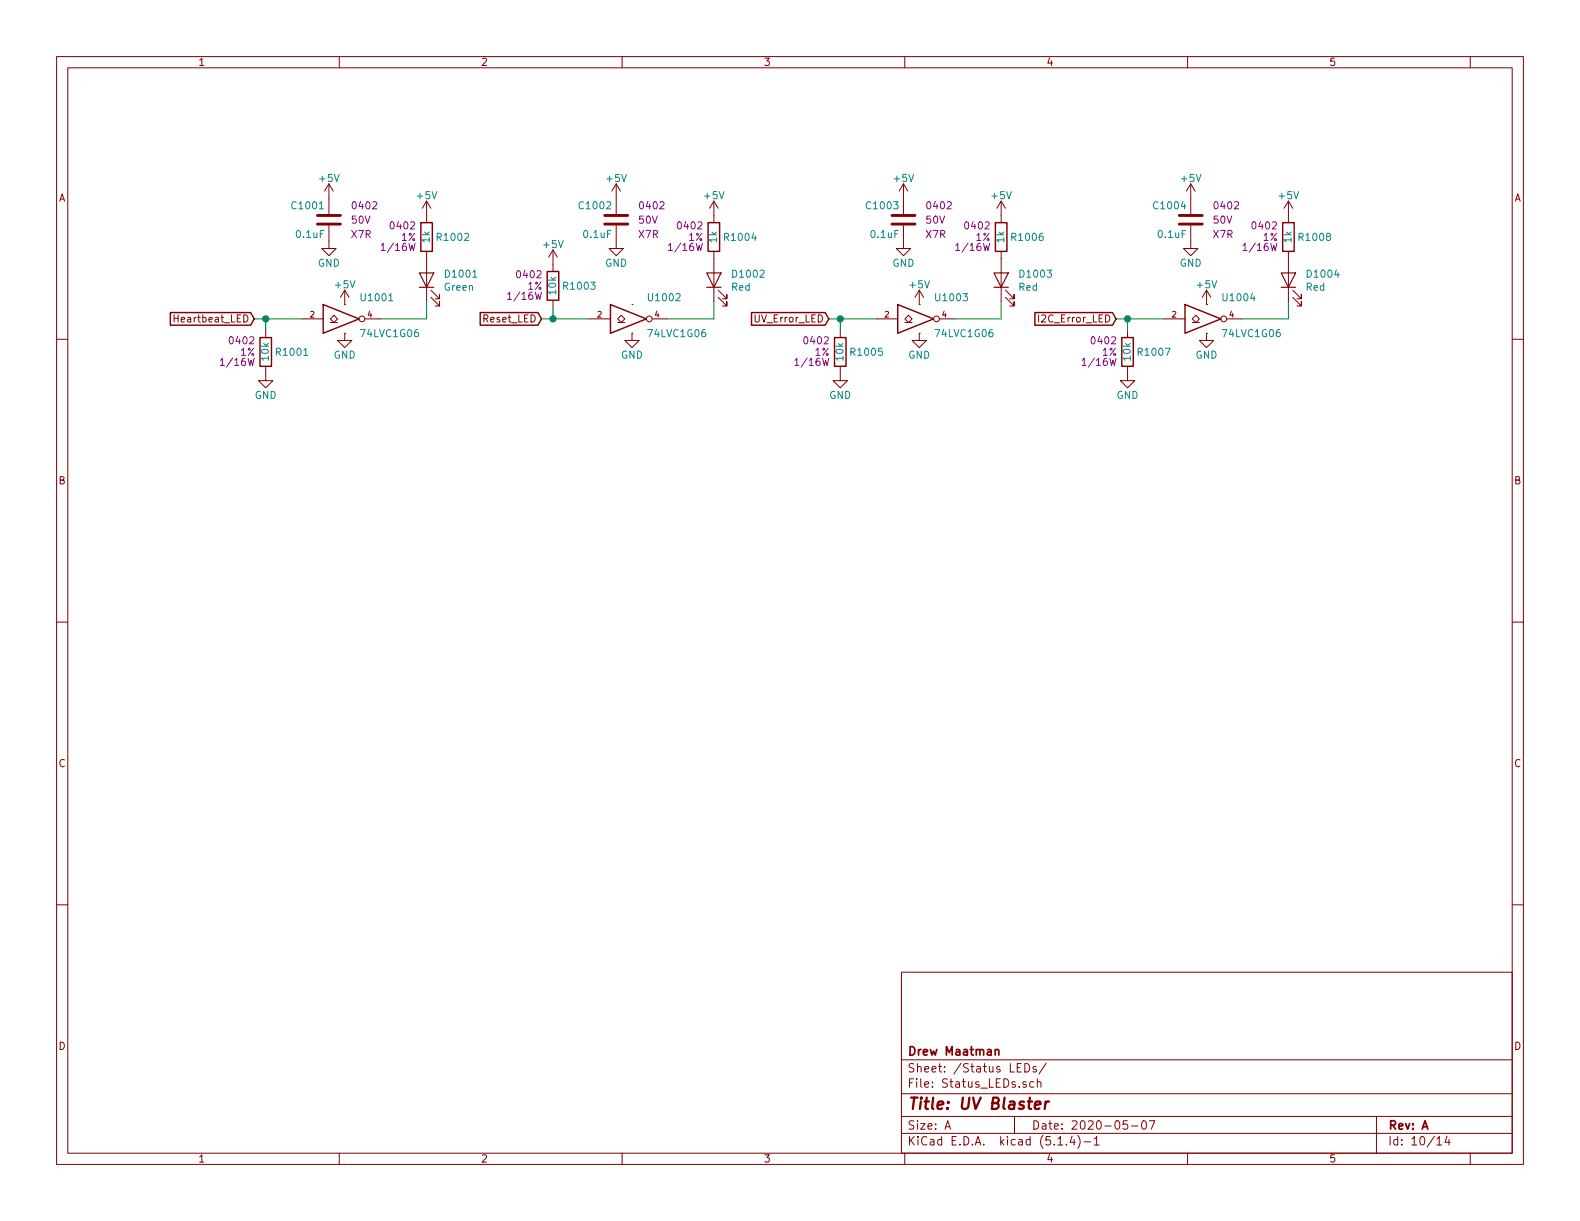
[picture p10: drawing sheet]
EESchema Schematic File Version 4
LIBS:UV_Blaster-cache
EELAYER 30 0
EELAYER END
$Descr A 11000 8500
encoding utf-8
Sheet 10 14
Title "UV Blaster"
Date "2020-05-07"
Rev "A"
Comp "Drew Maatman"
Comment1 ""
Comment2 ""
Comment3 ""
Comment4 ""
$EndDescr
$Comp
L Custom_Library:C_Custom C?
U 1 1
P 2290 1530
AR Path="/5BAAE1F3/5CB7B3FF" Ref="C?"  Part="1" 
AR Path="/5BAAE1CB/5CB7B3FF" Ref="C?"  Part="1" 
AR Path="/5BE48F98/5CB7B3FF" Ref="C?"  Part="1" 
AR Path="/5CAD2D97/5CB7B3FF" Ref="C?"  Part="1" 
AR Path="/5CB7A8BC/5CB7B3FF" Ref="C?"  Part="1" 
AR Path="/5E93E000/5CB7B3FF" Ref="C?"  Part="1" 
AR Path="/5E9E1E02/5CB7B3FF" Ref="C1001"  Part="1" 
F 0 "C1001" H 2315 1630 50  0000 L CNN
F 1 "0.1uF" H 2315 1430 50  0000 L CNN
F 2 "Capacitors_SMD:C_0402" H 2328 1380 50  0001 C CNN
F 3 "" H 2315 1630 50  0001 C CNN
F 4 "490-10701-1-ND" H 2715 2030 60  0001 C CNN "Digi-Key PN"
F 5 "0402" H 2140 1630 50  0000 R CNN "display_footprint"
F 6 "50V" H 2140 1530 50  0000 R CNN "Voltage"
F 7 "X7R" H 2140 1430 50  0000 R CNN "Dielectric"
	1    2290 1530
	-1   0    0    -1  
$EndComp
$Comp
L Device:LED D?
U 1 1
P 2970 1950
AR Path="/5BB844FD/5CB7B425" Ref="D?"  Part="1" 
AR Path="/5BF346B3/5CB7B425" Ref="D?"  Part="1" 
AR Path="/5BAAE1F3/5CB7B425" Ref="D?"  Part="1" 
AR Path="/5CAD2D97/5CB7B425" Ref="D?"  Part="1" 
AR Path="/5CB7A8BC/5CB7B425" Ref="D?"  Part="1" 
AR Path="/5E93E000/5CB7B425" Ref="D?"  Part="1" 
AR Path="/5E9E1E02/5CB7B425" Ref="D1001"  Part="1" 
F 0 "D1001" V 3009 1833 50  0000 R CNN
F 1 "Green" V 2918 1833 50  0000 R CNN
F 2 "LEDs:LED_0402" H 2970 1950 50  0001 C CNN
F 3 "~" H 2970 1950 50  0001 C CNN
F 4 "754-1815-1-ND" H -2190 -4370 50  0001 C CNN "Digi-Key PN"
	1    2970 1950
	0    -1   -1   0   
$EndComp
Wire Wire Line
	2650 2220 2970 2220
Wire Wire Line
	2970 2220 2970 2100
$Comp
L Custom_Library:R_Custom R?
U 1 1
P 2970 1650
AR Path="/5BAAE1F3/5CB7B42F" Ref="R?"  Part="1" 
AR Path="/5BAAE1DC/5CB7B42F" Ref="R?"  Part="1" 
AR Path="/5BAAE16C/5CB7B42F" Ref="R?"  Part="1" 
AR Path="/5BB844FD/5CB7B42F" Ref="R?"  Part="1" 
AR Path="/5BF346B3/5CB7B42F" Ref="R?"  Part="1" 
AR Path="/5CAD2D97/5CB7B42F" Ref="R?"  Part="1" 
AR Path="/5CB7A8BC/5CB7B42F" Ref="R?"  Part="1" 
AR Path="/5E93E000/5CB7B42F" Ref="R?"  Part="1" 
AR Path="/5E9E1E02/5CB7B42F" Ref="R1002"  Part="1" 
F 0 "R1002" H 2910 1650 50  0000 R CNN
F 1 "1k" V 2970 1650 50  0000 C CNN
F 2 "Resistors_SMD:R_0402" H 2970 1650 50  0001 C CNN
F 3 "" H 2970 1650 50  0001 C CNN
F 4 "0402" H 3040 1730 50  0000 L CNN "display_footprint"
F 5 "1%" H 3040 1650 50  0000 L CNN "Tolerance"
F 6 "1/16W" H 3040 1580 50  0000 L CNN "Wattage"
F 7 "P1.00KLCT-ND" H 3270 2050 60  0001 C CNN "Digi-Key PN"
	1    2970 1650
	-1   0    0    -1  
$EndComp
$Comp
L power:GND #PWR01003
U 1 1
P 2290 1680
F 0 "#PWR01003" H 2290 1430 50  0001 C CNN
F 1 "GND" H 2290 1530 50  0000 C CNN
F 2 "" H 2290 1680 50  0001 C CNN
F 3 "" H 2290 1680 50  0001 C CNN
	1    2290 1680
	1    0    0    -1  
$EndComp
$Comp
L Custom_Library:R_Custom R?
U 1 1
P 1850 2450
AR Path="/5BAAE1F3/5CB82E90" Ref="R?"  Part="1" 
AR Path="/5BAAE1DC/5CB82E90" Ref="R?"  Part="1" 
AR Path="/5BAAE16C/5CB82E90" Ref="R?"  Part="1" 
AR Path="/5BB844FD/5CB82E90" Ref="R?"  Part="1" 
AR Path="/5BF346B3/5CB82E90" Ref="R?"  Part="1" 
AR Path="/5CAD2D97/5CB82E90" Ref="R?"  Part="1" 
AR Path="/5CB7A8BC/5CB82E90" Ref="R?"  Part="1" 
AR Path="/5E93E000/5CB82E90" Ref="R?"  Part="1" 
AR Path="/5E9E1E02/5CB82E90" Ref="R1001"  Part="1" 
F 0 "R1001" H 1790 2450 50  0000 R CNN
F 1 "10k" V 1850 2450 50  0000 C CNN
F 2 "Resistors_SMD:R_0402" H 1850 2450 50  0001 C CNN
F 3 "" H 1850 2450 50  0001 C CNN
F 4 "0402" H 1920 2530 50  0000 L CNN "display_footprint"
F 5 "1%" H 1920 2450 50  0000 L CNN "Tolerance"
F 6 "1/16W" H 1920 2380 50  0000 L CNN "Wattage"
F 7 "541-3959-1-ND" H 1850 2450 50  0001 C CNN "Digi-Key PN"
	1    1850 2450
	-1   0    0    -1  
$EndComp
$Comp
L power:GND #PWR01001
U 1 1
P 1850 2600
F 0 "#PWR01001" H 1850 2350 50  0001 C CNN
F 1 "GND" H 1850 2450 50  0000 C CNN
F 2 "" H 1850 2600 50  0001 C CNN
F 3 "" H 1850 2600 50  0001 C CNN
	1    1850 2600
	1    0    0    -1  
$EndComp
Wire Wire Line
	2100 2220 1850 2220
Wire Wire Line
	1850 2220 1850 2300
Text GLabel 1770 2220 0    50   Input ~ 0
Heartbeat_LED
Wire Wire Line
	1770 2220 1850 2220
Connection ~ 1850 2220
$Comp
L Custom_Library:C_Custom C?
U 1 1
P 4290 1530
AR Path="/5BAAE1F3/5CBCC6CB" Ref="C?"  Part="1" 
AR Path="/5BAAE1CB/5CBCC6CB" Ref="C?"  Part="1" 
AR Path="/5BE48F98/5CBCC6CB" Ref="C?"  Part="1" 
AR Path="/5CAD2D97/5CBCC6CB" Ref="C?"  Part="1" 
AR Path="/5CB7A8BC/5CBCC6CB" Ref="C?"  Part="1" 
AR Path="/5E93E000/5CBCC6CB" Ref="C?"  Part="1" 
AR Path="/5E9E1E02/5CBCC6CB" Ref="C1002"  Part="1" 
F 0 "C1002" H 4315 1630 50  0000 L CNN
F 1 "0.1uF" H 4315 1430 50  0000 L CNN
F 2 "Capacitors_SMD:C_0402" H 4328 1380 50  0001 C CNN
F 3 "" H 4315 1630 50  0001 C CNN
F 4 "490-10701-1-ND" H 4715 2030 60  0001 C CNN "Digi-Key PN"
F 5 "0402" H 4140 1630 50  0000 R CNN "display_footprint"
F 6 "50V" H 4140 1530 50  0000 R CNN "Voltage"
F 7 "X7R" H 4140 1430 50  0000 R CNN "Dielectric"
	1    4290 1530
	-1   0    0    -1  
$EndComp
$Comp
L Device:LED D?
U 1 1
P 4970 1950
AR Path="/5BB844FD/5CBCC6E1" Ref="D?"  Part="1" 
AR Path="/5BF346B3/5CBCC6E1" Ref="D?"  Part="1" 
AR Path="/5BAAE1F3/5CBCC6E1" Ref="D?"  Part="1" 
AR Path="/5CAD2D97/5CBCC6E1" Ref="D?"  Part="1" 
AR Path="/5CB7A8BC/5CBCC6E1" Ref="D?"  Part="1" 
AR Path="/5E93E000/5CBCC6E1" Ref="D?"  Part="1" 
AR Path="/5E9E1E02/5CBCC6E1" Ref="D1002"  Part="1" 
F 0 "D1002" V 5009 1833 50  0000 R CNN
F 1 "Red" V 4918 1833 50  0000 R CNN
F 2 "LEDs:LED_0402" H 4970 1950 50  0001 C CNN
F 3 "~" H 4970 1950 50  0001 C CNN
F 4 "754-1812-1-ND" H 4970 1950 50  0001 C CNN "Digi-Key PN"
	1    4970 1950
	0    -1   -1   0   
$EndComp
Wire Wire Line
	4650 2220 4970 2220
Wire Wire Line
	4970 2220 4970 2100
$Comp
L Custom_Library:R_Custom R?
U 1 1
P 4970 1650
AR Path="/5BAAE1F3/5CBCC6F1" Ref="R?"  Part="1" 
AR Path="/5BAAE1DC/5CBCC6F1" Ref="R?"  Part="1" 
AR Path="/5BAAE16C/5CBCC6F1" Ref="R?"  Part="1" 
AR Path="/5BB844FD/5CBCC6F1" Ref="R?"  Part="1" 
AR Path="/5BF346B3/5CBCC6F1" Ref="R?"  Part="1" 
AR Path="/5CAD2D97/5CBCC6F1" Ref="R?"  Part="1" 
AR Path="/5CB7A8BC/5CBCC6F1" Ref="R?"  Part="1" 
AR Path="/5E93E000/5CBCC6F1" Ref="R?"  Part="1" 
AR Path="/5E9E1E02/5CBCC6F1" Ref="R1004"  Part="1" 
F 0 "R1004" H 4910 1650 50  0000 R CNN
F 1 "1k" V 4970 1650 50  0000 C CNN
F 2 "Resistors_SMD:R_0402" H 4970 1650 50  0001 C CNN
F 3 "" H 4970 1650 50  0001 C CNN
F 4 "0402" H 5040 1730 50  0000 L CNN "display_footprint"
F 5 "1%" H 5040 1650 50  0000 L CNN "Tolerance"
F 6 "1/16W" H 5040 1580 50  0000 L CNN "Wattage"
F 7 "P1.00KLCT-ND" H 5270 2050 60  0001 C CNN "Digi-Key PN"
	1    4970 1650
	-1   0    0    -1  
$EndComp
$Comp
L power:GND #PWR01009
U 1 1
P 4290 1680
F 0 "#PWR01009" H 4290 1430 50  0001 C CNN
F 1 "GND" H 4290 1530 50  0000 C CNN
F 2 "" H 4290 1680 50  0001 C CNN
F 3 "" H 4290 1680 50  0001 C CNN
	1    4290 1680
	1    0    0    -1  
$EndComp
$Comp
L Custom_Library:R_Custom R?
U 1 1
P 3850 1990
AR Path="/5BAAE1F3/5CBCC731" Ref="R?"  Part="1" 
AR Path="/5BAAE1DC/5CBCC731" Ref="R?"  Part="1" 
AR Path="/5BAAE16C/5CBCC731" Ref="R?"  Part="1" 
AR Path="/5BB844FD/5CBCC731" Ref="R?"  Part="1" 
AR Path="/5BF346B3/5CBCC731" Ref="R?"  Part="1" 
AR Path="/5CAD2D97/5CBCC731" Ref="R?"  Part="1" 
AR Path="/5CB7A8BC/5CBCC731" Ref="R?"  Part="1" 
AR Path="/5E93E000/5CBCC731" Ref="R?"  Part="1" 
AR Path="/5E9E1E02/5CBCC731" Ref="R1003"  Part="1" 
F 0 "R1003" H 3790 1990 50  0000 R CNN
F 1 "10k" V 3850 1990 50  0000 C CNN
F 2 "Resistors_SMD:R_0402" H 3850 1990 50  0001 C CNN
F 3 "" H 3850 1990 50  0001 C CNN
F 4 "0402" H 3920 2070 50  0000 L CNN "display_footprint"
F 5 "1%" H 3920 1990 50  0000 L CNN "Tolerance"
F 6 "1/16W" H 3920 1920 50  0000 L CNN "Wattage"
F 7 "541-3959-1-ND" H 3850 1990 50  0001 C CNN "Digi-Key PN"
	1    3850 1990
	-1   0    0    -1  
$EndComp
Text GLabel 3770 2220 0    50   Input ~ 0
Reset_LED
Wire Wire Line
	3770 2220 3850 2220
Wire Wire Line
	3850 2140 3850 2220
Connection ~ 3850 2220
Wire Wire Line
	3850 2220 4100 2220
$Comp
L power:GND #PWR01005
U 1 1
P 2400 2320
F 0 "#PWR01005" H 2400 2070 50  0001 C CNN
F 1 "GND" H 2400 2170 50  0000 C CNN
F 2 "" H 2400 2320 50  0001 C CNN
F 3 "" H 2400 2320 50  0001 C CNN
	1    2400 2320
	1    0    0    -1  
$EndComp
$Comp
L power:GND #PWR01010
U 1 1
P 4400 2320
F 0 "#PWR01010" H 4400 2070 50  0001 C CNN
F 1 "GND" H 4400 2170 50  0000 C CNN
F 2 "" H 4400 2320 50  0001 C CNN
F 3 "" H 4400 2320 50  0001 C CNN
	1    4400 2320
	1    0    0    -1  
$EndComp
$Comp
L Custom_Library:74LVC1G06_Power U1001
U 1 1
P 2400 2220
F 0 "U1001" H 2500 2370 50  0000 L CNN
F 1 "74LVC1G06" H 2500 2120 50  0000 L CNN
F 2 "TO_SOT_Packages_SMD:SOT-353_SC-70-5" H 2400 2270 50  0001 C CNN
F 3 "http://www.ti.com/lit/ds/symlink/sn74lvc1g06.pdf" H 2400 2220 50  0001 C CNN
F 4 "296-8484-1-ND" H 2400 2220 50  0001 C CNN "Digi-Key PN"
	1    2400 2220
	1    0    0    -1  
$EndComp
$Comp
L Custom_Library:74LVC1G06_Power U1002
U 1 1
P 4400 2220
F 0 "U1002" H 4500 2370 50  0000 L CNN
F 1 "74LVC1G06" H 4500 2120 50  0000 L CNN
F 2 "TO_SOT_Packages_SMD:SOT-353_SC-70-5" H 4400 2270 50  0001 C CNN
F 3 "http://www.ti.com/lit/ds/symlink/sn74lvc1g06.pdf" H 4400 2220 50  0001 C CNN
F 4 "296-8484-1-ND" H 4400 2220 50  0001 C CNN "Digi-Key PN"
	1    4400 2220
	1    0    0    -1  
$EndComp
$Comp
L power:+5V #PWR01004
U 1 1
P 2400 2120
F 0 "#PWR01004" H 2400 1970 50  0001 C CNN
F 1 "+5V" H 2400 2260 50  0000 C CNN
F 2 "" H 2400 2120 50  0001 C CNN
F 3 "" H 2400 2120 50  0001 C CNN
	1    2400 2120
	1    0    0    -1  
$EndComp
$Comp
L power:+5V #PWR01002
U 1 1
P 2290 1380
F 0 "#PWR01002" H 2290 1230 50  0001 C CNN
F 1 "+5V" H 2290 1520 50  0000 C CNN
F 2 "" H 2290 1380 50  0001 C CNN
F 3 "" H 2290 1380 50  0001 C CNN
	1    2290 1380
	1    0    0    -1  
$EndComp
$Comp
L power:+5V #PWR01006
U 1 1
P 2970 1500
F 0 "#PWR01006" H 2970 1350 50  0001 C CNN
F 1 "+5V" H 2970 1640 50  0000 C CNN
F 2 "" H 2970 1500 50  0001 C CNN
F 3 "" H 2970 1500 50  0001 C CNN
	1    2970 1500
	1    0    0    -1  
$EndComp
$Comp
L power:+5V #PWR01007
U 1 1
P 3850 1840
F 0 "#PWR01007" H 3850 1690 50  0001 C CNN
F 1 "+5V" H 3850 1980 50  0000 C CNN
F 2 "" H 3850 1840 50  0001 C CNN
F 3 "" H 3850 1840 50  0001 C CNN
	1    3850 1840
	1    0    0    -1  
$EndComp
$Comp
L power:+5V #PWR01008
U 1 1
P 4290 1380
F 0 "#PWR01008" H 4290 1230 50  0001 C CNN
F 1 "+5V" H 4290 1520 50  0000 C CNN
F 2 "" H 4290 1380 50  0001 C CNN
F 3 "" H 4290 1380 50  0001 C CNN
	1    4290 1380
	1    0    0    -1  
$EndComp
$Comp
L power:+5V #PWR01011
U 1 1
P 4970 1500
F 0 "#PWR01011" H 4970 1350 50  0001 C CNN
F 1 "+5V" H 4970 1640 50  0000 C CNN
F 2 "" H 4970 1500 50  0001 C CNN
F 3 "" H 4970 1500 50  0001 C CNN
	1    4970 1500
	1    0    0    -1  
$EndComp
$Comp
L Custom_Library:C_Custom C?
U 1 1
P 6290 1530
AR Path="/5BAAE1F3/5EB640CB" Ref="C?"  Part="1" 
AR Path="/5BAAE1CB/5EB640CB" Ref="C?"  Part="1" 
AR Path="/5BE48F98/5EB640CB" Ref="C?"  Part="1" 
AR Path="/5CAD2D97/5EB640CB" Ref="C?"  Part="1" 
AR Path="/5CB7A8BC/5EB640CB" Ref="C?"  Part="1" 
AR Path="/5E93E000/5EB640CB" Ref="C?"  Part="1" 
AR Path="/5E9E1E02/5EB640CB" Ref="C1003"  Part="1" 
F 0 "C1003" H 6315 1630 50  0000 L CNN
F 1 "0.1uF" H 6315 1430 50  0000 L CNN
F 2 "Capacitors_SMD:C_0402" H 6328 1380 50  0001 C CNN
F 3 "" H 6315 1630 50  0001 C CNN
F 4 "490-10701-1-ND" H 6715 2030 60  0001 C CNN "Digi-Key PN"
F 5 "0402" H 6140 1630 50  0000 R CNN "display_footprint"
F 6 "50V" H 6140 1530 50  0000 R CNN "Voltage"
F 7 "X7R" H 6140 1430 50  0000 R CNN "Dielectric"
	1    6290 1530
	-1   0    0    -1  
$EndComp
Wire Wire Line
	6650 2220 6970 2220
Wire Wire Line
	6970 2220 6970 2100
$Comp
L Custom_Library:R_Custom R?
U 1 1
P 6970 1650
AR Path="/5BAAE1F3/5EB640E6" Ref="R?"  Part="1" 
AR Path="/5BAAE1DC/5EB640E6" Ref="R?"  Part="1" 
AR Path="/5BAAE16C/5EB640E6" Ref="R?"  Part="1" 
AR Path="/5BB844FD/5EB640E6" Ref="R?"  Part="1" 
AR Path="/5BF346B3/5EB640E6" Ref="R?"  Part="1" 
AR Path="/5CAD2D97/5EB640E6" Ref="R?"  Part="1" 
AR Path="/5CB7A8BC/5EB640E6" Ref="R?"  Part="1" 
AR Path="/5E93E000/5EB640E6" Ref="R?"  Part="1" 
AR Path="/5E9E1E02/5EB640E6" Ref="R1006"  Part="1" 
F 0 "R1006" H 6910 1650 50  0000 R CNN
F 1 "1k" V 6970 1650 50  0000 C CNN
F 2 "Resistors_SMD:R_0402" H 6970 1650 50  0001 C CNN
F 3 "" H 6970 1650 50  0001 C CNN
F 4 "0402" H 7040 1730 50  0000 L CNN "display_footprint"
F 5 "1%" H 7040 1650 50  0000 L CNN "Tolerance"
F 6 "1/16W" H 7040 1580 50  0000 L CNN "Wattage"
F 7 "P1.00KLCT-ND" H 7270 2050 60  0001 C CNN "Digi-Key PN"
	1    6970 1650
	-1   0    0    -1  
$EndComp
$Comp
L power:GND #PWR01014
U 1 1
P 6290 1680
F 0 "#PWR01014" H 6290 1430 50  0001 C CNN
F 1 "GND" H 6290 1530 50  0000 C CNN
F 2 "" H 6290 1680 50  0001 C CNN
F 3 "" H 6290 1680 50  0001 C CNN
	1    6290 1680
	1    0    0    -1  
$EndComp
$Comp
L Custom_Library:R_Custom R?
U 1 1
P 5850 2450
AR Path="/5BAAE1F3/5EB640FE" Ref="R?"  Part="1" 
AR Path="/5BAAE1DC/5EB640FE" Ref="R?"  Part="1" 
AR Path="/5BAAE16C/5EB640FE" Ref="R?"  Part="1" 
AR Path="/5BB844FD/5EB640FE" Ref="R?"  Part="1" 
AR Path="/5BF346B3/5EB640FE" Ref="R?"  Part="1" 
AR Path="/5CAD2D97/5EB640FE" Ref="R?"  Part="1" 
AR Path="/5CB7A8BC/5EB640FE" Ref="R?"  Part="1" 
AR Path="/5E93E000/5EB640FE" Ref="R?"  Part="1" 
AR Path="/5E9E1E02/5EB640FE" Ref="R1005"  Part="1" 
F 0 "R1005" H 5790 2450 50  0000 R CNN
F 1 "10k" V 5850 2450 50  0000 C CNN
F 2 "Resistors_SMD:R_0402" H 5850 2450 50  0001 C CNN
F 3 "" H 5850 2450 50  0001 C CNN
F 4 "0402" H 5920 2530 50  0000 L CNN "display_footprint"
F 5 "1%" H 5920 2450 50  0000 L CNN "Tolerance"
F 6 "1/16W" H 5920 2380 50  0000 L CNN "Wattage"
F 7 "541-3959-1-ND" H 5850 2450 50  0001 C CNN "Digi-Key PN"
	1    5850 2450
	-1   0    0    -1  
$EndComp
$Comp
L power:GND #PWR01012
U 1 1
P 5850 2600
F 0 "#PWR01012" H 5850 2350 50  0001 C CNN
F 1 "GND" H 5850 2450 50  0000 C CNN
F 2 "" H 5850 2600 50  0001 C CNN
F 3 "" H 5850 2600 50  0001 C CNN
	1    5850 2600
	1    0    0    -1  
$EndComp
Wire Wire Line
	6100 2220 5850 2220
Wire Wire Line
	5850 2220 5850 2300
Text GLabel 5770 2220 0    50   Input ~ 0
UV_Error_LED
Wire Wire Line
	5770 2220 5850 2220
Connection ~ 5850 2220
$Comp
L power:GND #PWR01016
U 1 1
P 6400 2320
F 0 "#PWR01016" H 6400 2070 50  0001 C CNN
F 1 "GND" H 6400 2170 50  0000 C CNN
F 2 "" H 6400 2320 50  0001 C CNN
F 3 "" H 6400 2320 50  0001 C CNN
	1    6400 2320
	1    0    0    -1  
$EndComp
$Comp
L Custom_Library:74LVC1G06_Power U1003
U 1 1
P 6400 2220
F 0 "U1003" H 6500 2370 50  0000 L CNN
F 1 "74LVC1G06" H 6500 2120 50  0000 L CNN
F 2 "TO_SOT_Packages_SMD:SOT-353_SC-70-5" H 6400 2270 50  0001 C CNN
F 3 "http://www.ti.com/lit/ds/symlink/sn74lvc1g06.pdf" H 6400 2220 50  0001 C CNN
F 4 "296-8484-1-ND" H 6400 2220 50  0001 C CNN "Digi-Key PN"
	1    6400 2220
	1    0    0    -1  
$EndComp
$Comp
L power:+5V #PWR01015
U 1 1
P 6400 2120
F 0 "#PWR01015" H 6400 1970 50  0001 C CNN
F 1 "+5V" H 6400 2260 50  0000 C CNN
F 2 "" H 6400 2120 50  0001 C CNN
F 3 "" H 6400 2120 50  0001 C CNN
	1    6400 2120
	1    0    0    -1  
$EndComp
$Comp
L power:+5V #PWR01013
U 1 1
P 6290 1380
F 0 "#PWR01013" H 6290 1230 50  0001 C CNN
F 1 "+5V" H 6290 1520 50  0000 C CNN
F 2 "" H 6290 1380 50  0001 C CNN
F 3 "" H 6290 1380 50  0001 C CNN
	1    6290 1380
	1    0    0    -1  
$EndComp
$Comp
L power:+5V #PWR01017
U 1 1
P 6970 1500
F 0 "#PWR01017" H 6970 1350 50  0001 C CNN
F 1 "+5V" H 6970 1640 50  0000 C CNN
F 2 "" H 6970 1500 50  0001 C CNN
F 3 "" H 6970 1500 50  0001 C CNN
	1    6970 1500
	1    0    0    -1  
$EndComp
$Comp
L Device:LED D?
U 1 1
P 6970 1950
AR Path="/5BB844FD/5EB6B840" Ref="D?"  Part="1" 
AR Path="/5BF346B3/5EB6B840" Ref="D?"  Part="1" 
AR Path="/5BAAE1F3/5EB6B840" Ref="D?"  Part="1" 
AR Path="/5CAD2D97/5EB6B840" Ref="D?"  Part="1" 
AR Path="/5CB7A8BC/5EB6B840" Ref="D?"  Part="1" 
AR Path="/5E93E000/5EB6B840" Ref="D?"  Part="1" 
AR Path="/5E9E1E02/5EB6B840" Ref="D1003"  Part="1" 
F 0 "D1003" V 7009 1833 50  0000 R CNN
F 1 "Red" V 6918 1833 50  0000 R CNN
F 2 "LEDs:LED_0402" H 6970 1950 50  0001 C CNN
F 3 "~" H 6970 1950 50  0001 C CNN
F 4 "754-1812-1-ND" H 6970 1950 50  0001 C CNN "Digi-Key PN"
	1    6970 1950
	0    -1   -1   0   
$EndComp
$Comp
L Custom_Library:C_Custom C?
U 1 1
P 8290 1530
AR Path="/5BAAE1F3/5EB6D1C1" Ref="C?"  Part="1" 
AR Path="/5BAAE1CB/5EB6D1C1" Ref="C?"  Part="1" 
AR Path="/5BE48F98/5EB6D1C1" Ref="C?"  Part="1" 
AR Path="/5CAD2D97/5EB6D1C1" Ref="C?"  Part="1" 
AR Path="/5CB7A8BC/5EB6D1C1" Ref="C?"  Part="1" 
AR Path="/5E93E000/5EB6D1C1" Ref="C?"  Part="1" 
AR Path="/5E9E1E02/5EB6D1C1" Ref="C1004"  Part="1" 
F 0 "C1004" H 8315 1630 50  0000 L CNN
F 1 "0.1uF" H 8315 1430 50  0000 L CNN
F 2 "Capacitors_SMD:C_0402" H 8328 1380 50  0001 C CNN
F 3 "" H 8315 1630 50  0001 C CNN
F 4 "490-10701-1-ND" H 8715 2030 60  0001 C CNN "Digi-Key PN"
F 5 "0402" H 8140 1630 50  0000 R CNN "display_footprint"
F 6 "50V" H 8140 1530 50  0000 R CNN "Voltage"
F 7 "X7R" H 8140 1430 50  0000 R CNN "Dielectric"
	1    8290 1530
	-1   0    0    -1  
$EndComp
Wire Wire Line
	8650 2220 8970 2220
Wire Wire Line
	8970 2220 8970 2100
$Comp
L Custom_Library:R_Custom R?
U 1 1
P 8970 1650
AR Path="/5BAAE1F3/5EB6D1D1" Ref="R?"  Part="1" 
AR Path="/5BAAE1DC/5EB6D1D1" Ref="R?"  Part="1" 
AR Path="/5BAAE16C/5EB6D1D1" Ref="R?"  Part="1" 
AR Path="/5BB844FD/5EB6D1D1" Ref="R?"  Part="1" 
AR Path="/5BF346B3/5EB6D1D1" Ref="R?"  Part="1" 
AR Path="/5CAD2D97/5EB6D1D1" Ref="R?"  Part="1" 
AR Path="/5CB7A8BC/5EB6D1D1" Ref="R?"  Part="1" 
AR Path="/5E93E000/5EB6D1D1" Ref="R?"  Part="1" 
AR Path="/5E9E1E02/5EB6D1D1" Ref="R1008"  Part="1" 
F 0 "R1008" H 8910 1650 50  0000 R CNN
F 1 "1k" V 8970 1650 50  0000 C CNN
F 2 "Resistors_SMD:R_0402" H 8970 1650 50  0001 C CNN
F 3 "" H 8970 1650 50  0001 C CNN
F 4 "0402" H 9040 1730 50  0000 L CNN "display_footprint"
F 5 "1%" H 9040 1650 50  0000 L CNN "Tolerance"
F 6 "1/16W" H 9040 1580 50  0000 L CNN "Wattage"
F 7 "P1.00KLCT-ND" H 9270 2050 60  0001 C CNN "Digi-Key PN"
	1    8970 1650
	-1   0    0    -1  
$EndComp
$Comp
L power:GND #PWR01020
U 1 1
P 8290 1680
F 0 "#PWR01020" H 8290 1430 50  0001 C CNN
F 1 "GND" H 8290 1530 50  0000 C CNN
F 2 "" H 8290 1680 50  0001 C CNN
F 3 "" H 8290 1680 50  0001 C CNN
	1    8290 1680
	1    0    0    -1  
$EndComp
$Comp
L Custom_Library:R_Custom R?
U 1 1
P 7850 2450
AR Path="/5BAAE1F3/5EB6D1E9" Ref="R?"  Part="1" 
AR Path="/5BAAE1DC/5EB6D1E9" Ref="R?"  Part="1" 
AR Path="/5BAAE16C/5EB6D1E9" Ref="R?"  Part="1" 
AR Path="/5BB844FD/5EB6D1E9" Ref="R?"  Part="1" 
AR Path="/5BF346B3/5EB6D1E9" Ref="R?"  Part="1" 
AR Path="/5CAD2D97/5EB6D1E9" Ref="R?"  Part="1" 
AR Path="/5CB7A8BC/5EB6D1E9" Ref="R?"  Part="1" 
AR Path="/5E93E000/5EB6D1E9" Ref="R?"  Part="1" 
AR Path="/5E9E1E02/5EB6D1E9" Ref="R1007"  Part="1" 
F 0 "R1007" H 7790 2450 50  0000 R CNN
F 1 "10k" V 7850 2450 50  0000 C CNN
F 2 "Resistors_SMD:R_0402" H 7850 2450 50  0001 C CNN
F 3 "" H 7850 2450 50  0001 C CNN
F 4 "0402" H 7920 2530 50  0000 L CNN "display_footprint"
F 5 "1%" H 7920 2450 50  0000 L CNN "Tolerance"
F 6 "1/16W" H 7920 2380 50  0000 L CNN "Wattage"
F 7 "541-3959-1-ND" H 7850 2450 50  0001 C CNN "Digi-Key PN"
	1    7850 2450
	-1   0    0    -1  
$EndComp
$Comp
L power:GND #PWR01018
U 1 1
P 7850 2600
F 0 "#PWR01018" H 7850 2350 50  0001 C CNN
F 1 "GND" H 7850 2450 50  0000 C CNN
F 2 "" H 7850 2600 50  0001 C CNN
F 3 "" H 7850 2600 50  0001 C CNN
	1    7850 2600
	1    0    0    -1  
$EndComp
Wire Wire Line
	8100 2220 7850 2220
Wire Wire Line
	7850 2220 7850 2300
Text GLabel 7770 2220 0    50   Input ~ 0
I2C_Error_LED
Wire Wire Line
	7770 2220 7850 2220
Connection ~ 7850 2220
$Comp
L power:GND #PWR01022
U 1 1
P 8400 2320
F 0 "#PWR01022" H 8400 2070 50  0001 C CNN
F 1 "GND" H 8400 2170 50  0000 C CNN
F 2 "" H 8400 2320 50  0001 C CNN
F 3 "" H 8400 2320 50  0001 C CNN
	1    8400 2320
	1    0    0    -1  
$EndComp
$Comp
L Custom_Library:74LVC1G06_Power U1004
U 1 1
P 8400 2220
F 0 "U1004" H 8500 2370 50  0000 L CNN
F 1 "74LVC1G06" H 8500 2120 50  0000 L CNN
F 2 "TO_SOT_Packages_SMD:SOT-353_SC-70-5" H 8400 2270 50  0001 C CNN
F 3 "http://www.ti.com/lit/ds/symlink/sn74lvc1g06.pdf" H 8400 2220 50  0001 C CNN
F 4 "296-8484-1-ND" H 8400 2220 50  0001 C CNN "Digi-Key PN"
	1    8400 2220
	1    0    0    -1  
$EndComp
$Comp
L power:+5V #PWR01021
U 1 1
P 8400 2120
F 0 "#PWR01021" H 8400 1970 50  0001 C CNN
F 1 "+5V" H 8400 2260 50  0000 C CNN
F 2 "" H 8400 2120 50  0001 C CNN
F 3 "" H 8400 2120 50  0001 C CNN
	1    8400 2120
	1    0    0    -1  
$EndComp
$Comp
L power:+5V #PWR01019
U 1 1
P 8290 1380
F 0 "#PWR01019" H 8290 1230 50  0001 C CNN
F 1 "+5V" H 8290 1520 50  0000 C CNN
F 2 "" H 8290 1380 50  0001 C CNN
F 3 "" H 8290 1380 50  0001 C CNN
	1    8290 1380
	1    0    0    -1  
$EndComp
$Comp
L power:+5V #PWR01023
U 1 1
P 8970 1500
F 0 "#PWR01023" H 8970 1350 50  0001 C CNN
F 1 "+5V" H 8970 1640 50  0000 C CNN
F 2 "" H 8970 1500 50  0001 C CNN
F 3 "" H 8970 1500 50  0001 C CNN
	1    8970 1500
	1    0    0    -1  
$EndComp
$Comp
L Device:LED D?
U 1 1
P 8970 1950
AR Path="/5BB844FD/5EB6D236" Ref="D?"  Part="1" 
AR Path="/5BF346B3/5EB6D236" Ref="D?"  Part="1" 
AR Path="/5BAAE1F3/5EB6D236" Ref="D?"  Part="1" 
AR Path="/5CAD2D97/5EB6D236" Ref="D?"  Part="1" 
AR Path="/5CB7A8BC/5EB6D236" Ref="D?"  Part="1" 
AR Path="/5E93E000/5EB6D236" Ref="D?"  Part="1" 
AR Path="/5E9E1E02/5EB6D236" Ref="D1004"  Part="1" 
F 0 "D1004" V 9009 1833 50  0000 R CNN
F 1 "Red" V 8918 1833 50  0000 R CNN
F 2 "LEDs:LED_0402" H 8970 1950 50  0001 C CNN
F 3 "~" H 8970 1950 50  0001 C CNN
F 4 "754-1812-1-ND" H 8970 1950 50  0001 C CNN "Digi-Key PN"
	1    8970 1950
	0    -1   -1   0   
$EndComp
$EndSCHEMATC
